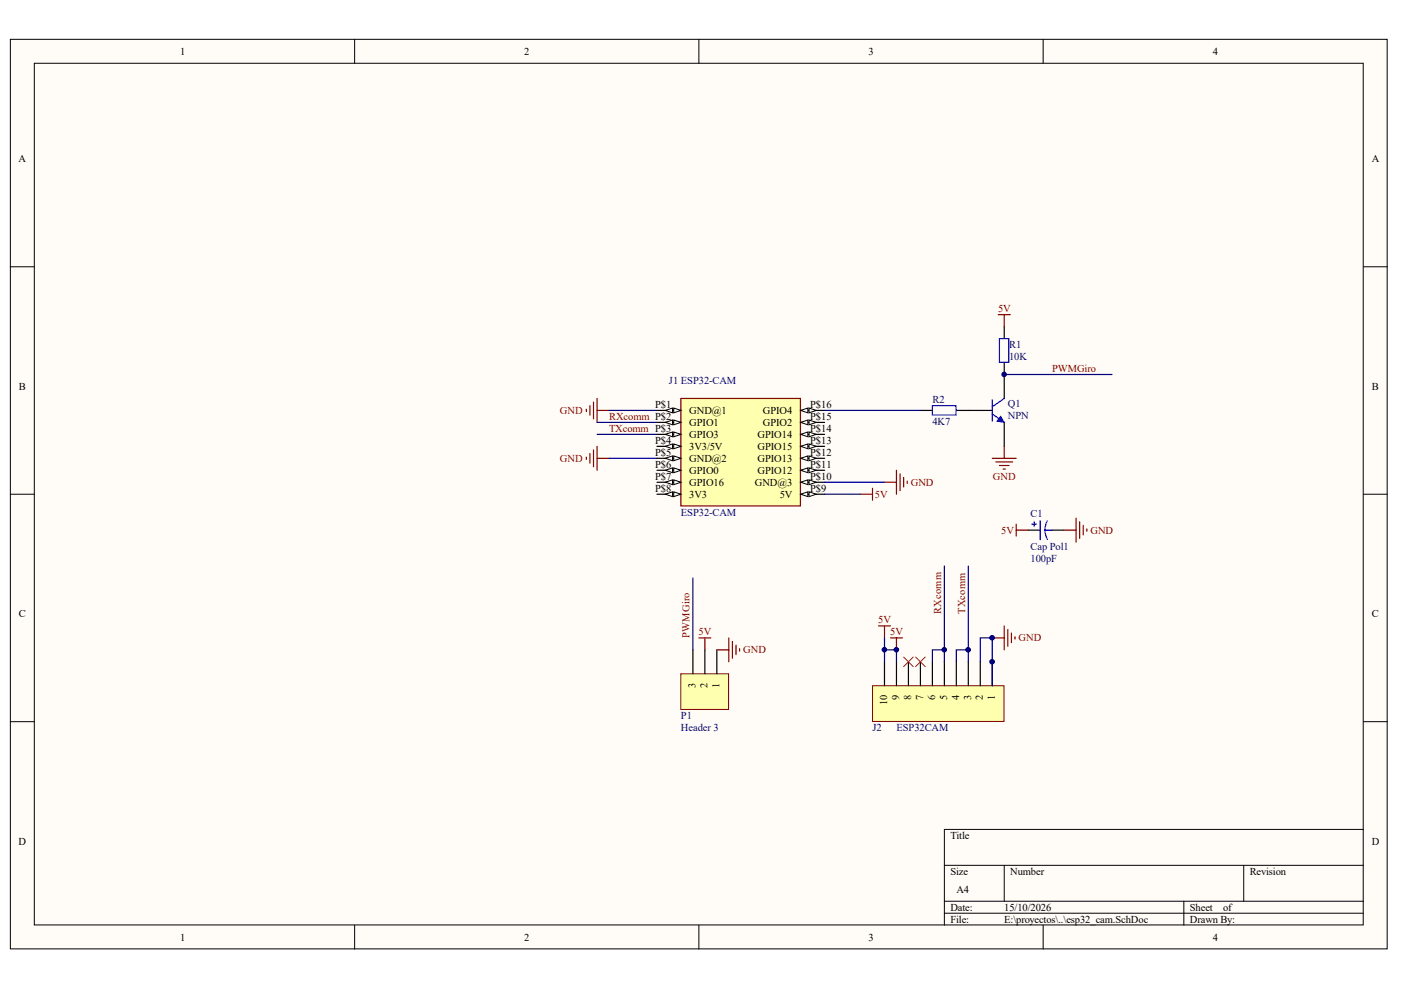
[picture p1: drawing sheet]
<svg xmlns="http://www.w3.org/2000/svg" width="297mm" height="210mm" viewBox="0 0 297 210" stroke-linecap="round" stroke-linejoin="round" font-family="sans-serif">
<g fill="#fffcf8" stroke="#000" stroke-width=".21">
<path d="M2.2 8.3h291.9v192.9h-291.9z"/>
<path d="M7.3 13.4h281.7v182.7h-281.7z"/>
</g>
<g fill="none" stroke="#000" stroke-width=".21">
<path d="M75.2 8.3v5.1M148.2 8.3v5.1M221.2 8.3v5.1M2.2 56.6h5.1M289.1 56.6h5.1M2.2 104.8h5.1M289.1 104.8h5.1M2.2 153h5.1M289.1 153h5.1M289.1 175.9h-88.9v20.3M75.2 196.2v5M148.2 196.2v5"/>
<path d="M200.2 183.5h88.9M200.2 191.1h88.9M200.2 193.6h88.9M212.9 183.5v7.6M221.2 196.2v5M251 191.1v5.1M263.7 183.5v7.6"/>
</g>
<path d="M144.3 84.5h25.4v22.8h-25.4z" fill="#ffffb0" stroke="#800000" stroke-width=".25"/>
<path d="M139.3 87h5.1" fill="none" stroke="#000" stroke-width=".25"/>
<g fill="#fffcf8" stroke="#000" stroke-width=".21">
<path d="M142.8 86.5l1.6 .5-1.6 .5z"/>
<path d="M141.1 87l1.5-.5v1z"/>
</g>
<path d="M139.3 89.6h5.1" fill="none" stroke="#000" stroke-width=".25"/>
<g fill="#fffcf8" stroke="#000" stroke-width=".21">
<path d="M142.8 89.1l1.6 .5-1.6 .5z"/>
<path d="M141.1 89.6l1.5-.5v1z"/>
</g>
<path d="M139.3 92.1h5.1" fill="none" stroke="#000" stroke-width=".25"/>
<g fill="#fffcf8" stroke="#000" stroke-width=".21">
<path d="M142.8 91.6l1.6 .5-1.6 .5z"/>
<path d="M141.1 92.1l1.5-.5v1z"/>
</g>
<path d="M139.3 94.6h5.1" fill="none" stroke="#000" stroke-width=".25"/>
<g fill="#fffcf8" stroke="#000" stroke-width=".21">
<path d="M142.8 94.1l1.6 .5-1.6 .5z"/>
<path d="M141.1 94.6l1.5-.5v1z"/>
</g>
<path d="M139.3 97.2h5.1" fill="none" stroke="#000" stroke-width=".25"/>
<g fill="#fffcf8" stroke="#000" stroke-width=".21">
<path d="M142.8 96.7l1.6 .5-1.6 .5z"/>
<path d="M141.1 97.2l1.5-.5v1z"/>
</g>
<path d="M139.3 99.7h5.1" fill="none" stroke="#000" stroke-width=".25"/>
<g fill="#fffcf8" stroke="#000" stroke-width=".21">
<path d="M142.8 99.2l1.6 .5-1.6 .5z"/>
<path d="M141.1 99.7l1.5-.5v1z"/>
</g>
<path d="M139.3 102.2h5.1" fill="none" stroke="#000" stroke-width=".25"/>
<g fill="#fffcf8" stroke="#000" stroke-width=".21">
<path d="M142.8 101.7l1.6 .5-1.6 .6z"/>
<path d="M141.1 102.2l1.5-.5v1.1z"/>
</g>
<path d="M139.3 104.8h5.1" fill="none" stroke="#000" stroke-width=".25"/>
<g fill="#fffcf8" stroke="#000" stroke-width=".21">
<path d="M142.8 104.3l1.6 .5-1.6 .5z"/>
<path d="M141.1 104.8l1.5-.5v1z"/>
</g>
<path d="M169.8 87h5" fill="none" stroke="#000" stroke-width=".25"/>
<g fill="#fffcf8" stroke="#000" stroke-width=".21">
<path d="M169.8 87l1.5-.5v1z"/>
<path d="M171.5 86.5l1.6 .5-1.6 .5z"/>
</g>
<path d="M169.8 89.6h5" fill="none" stroke="#000" stroke-width=".25"/>
<g fill="#fffcf8" stroke="#000" stroke-width=".21">
<path d="M169.8 89.6l1.5-.5v1z"/>
<path d="M171.5 89.1l1.6 .5-1.6 .5z"/>
</g>
<path d="M169.8 92.1h5" fill="none" stroke="#000" stroke-width=".25"/>
<g fill="#fffcf8" stroke="#000" stroke-width=".21">
<path d="M169.8 92.1l1.5-.5v1z"/>
<path d="M171.5 91.6l1.6 .5-1.6 .5z"/>
</g>
<path d="M169.8 94.6h5" fill="none" stroke="#000" stroke-width=".25"/>
<g fill="#fffcf8" stroke="#000" stroke-width=".21">
<path d="M169.8 94.6l1.5-.5v1z"/>
<path d="M171.5 94.1l1.6 .5-1.6 .5z"/>
</g>
<path d="M169.8 97.2h5" fill="none" stroke="#000" stroke-width=".25"/>
<g fill="#fffcf8" stroke="#000" stroke-width=".21">
<path d="M169.8 97.2l1.5-.5v1z"/>
<path d="M171.5 96.7l1.6 .5-1.6 .5z"/>
</g>
<path d="M169.8 99.7h5" fill="none" stroke="#000" stroke-width=".25"/>
<g fill="#fffcf8" stroke="#000" stroke-width=".21">
<path d="M169.8 99.7l1.5-.5v1z"/>
<path d="M171.5 99.2l1.6 .5-1.6 .5z"/>
</g>
<path d="M169.8 102.2h5" fill="none" stroke="#000" stroke-width=".25"/>
<g fill="#fffcf8" stroke="#000" stroke-width=".21">
<path d="M169.8 102.2l1.5-.5v1.1z"/>
<path d="M171.5 101.7l1.6 .5-1.6 .6z"/>
</g>
<path d="M169.8 104.8h5" fill="none" stroke="#000" stroke-width=".25"/>
<g fill="#fffcf8" stroke="#000" stroke-width=".21">
<path d="M169.8 104.8l1.5-.5v1z"/>
<path d="M171.5 104.3l1.6 .5-1.6 .5z"/>
</g>
<path d="M186.3 132.7h2.5M187.5 132.7v2.5M210.4 135.2h2.5M212.9 132.7v5.1M213.7 133.5v3.5M214.4 134.2v2.1M215.2 135v.5" fill="none" stroke="#800000" stroke-width=".25"/>
<path d="M185 145.4h27.9v7.6h-27.9z" fill="#ffffb0" stroke="#800000" stroke-width=".21"/>
<path d="M187.5 140.3v5.1M190.1 140.3v5.1M192.6 140.3v5.1M195.1 140.3v5.1M197.7 140.3v5.1M200.2 140.3v5.1M202.8 140.3v5.1M205.3 140.3v5.1M207.8 140.3v5.1M210.4 140.3v5.1" fill="none" stroke="#000" stroke-width=".25"/>
<path d="M129.1 87h10.2M129.1 97.2h10.2M174.8 104.8h7.7M174.8 102.2h12.7M187.5 137.8h2.6v2.5M187.5 135.2v5.1M200.2 137.8h-2.5v2.5M200.2 120v20.3M205.3 137.8h-2.5v2.5M205.3 120v20.3M207.8 140.3v-5.1h2.6v10.2" fill="none" stroke="#000080" stroke-width=".25"/>
<g fill="none" stroke="#800000" stroke-width=".25">
<path d="M124.3 86.8v.5M124.3 96.9v.5M125.1 86v2M125.1 96.2v2M125.8 85.2v3.6M125.8 95.4v3.5M126.6 84.5v5.1M126.6 94.6v5.1M126.6 87h2.5M126.6 97.2h2.5M190.1 99.7v5.1M182.5 104.8h2.5"/>
<path d="M185 103.5v2.6M187.5 102.2h2.6M190.8 100.5v3.5M191.6 101.2v2.1M192.4 102v.5"/>
</g>
<path d="M144.3 142.9h10.2v7.5h-10.2z" fill="#ffffb0" stroke="#800000" stroke-width=".21"/>
<path d="M212.9 69.3v2.5M212.9 76.9v7.6M195.1 87h2.6M202.8 87h7.6M212.9 89.6v5M218 112.4h2.5M223.1 112.4h2.5M146.9 137.8v5.1M149.4 137.8v5.1M152 137.8v5.1" fill="none" stroke="#000" stroke-width=".25"/>
<path d="M211.9 71.8h2v5h-2zM197.7 86h5v2h-5zM210.4 87.8l2.5 1.8M210.4 84.7v4.6M212.9 84.5l-2.5 1.8M218.8 111.1h1M219.3 110.6v1M220.5 110.4v4M221.5 112.4h1.6M221.5 112.4l.1 .8 .5 1.2M222.1 110.4l-.5 1.2-.1 .8" fill="none" stroke="#00f" stroke-width=".25"/>
<g fill="none" stroke="#800000" stroke-width=".25">
<path d="M211.6 66.7h2.6M212.9 66.7v2.6M210.4 97.2h5.1M211.1 97.9h3.6M211.9 98.7h2M212.7 99.5h.5M212.9 94.6v2.6M215.5 112.4h2.5M215.5 111.1v2.6M225.6 112.4h2.5M228.1 109.9v5M228.9 110.6v3.6"/>
<path d="M229.7 111.4v2M230.4 112.1v.6M148.2 135.2h2.5M149.4 135.2v2.6M152 137.8h2.5M154.5 135.2v5.1M155.3 136v3.6M156 136.8v2M156.8 137.5v.5M188.8 135.2h2.5M190.1 135.2v2.6"/>
</g>
<path d="M212.9 79.4h22.9M126.6 92.1h12.7M126.6 89.6h12.7M174.8 87h20.3M146.9 122.6v15.2" fill="none" stroke="#000080" stroke-width=".25"/>
<path d="M191.6 139.3l2 2M193.6 139.3l-2 2M194.1 139.3l2.1 2M196.2 139.3l-2.1 2" fill="none" stroke="#f00" stroke-width=".21"/>
<path d="M212.2 88.3l.7 1.3-1.5-.3z" fill="#00f" stroke="#00f" stroke-width=".21"/>
<g fill="#000080" stroke="#000080" stroke-width=".21">
<circle cx="187.5" cy="137.8" r=".48"/>
<circle cx="190" cy="137.8" r=".48"/>
<circle cx="200.2" cy="137.8" r=".48"/>
<circle cx="205.3" cy="137.8" r=".49"/>
<circle cx="210.3" cy="140.3" r=".49"/>
<circle cx="210.3" cy="135.2" r=".49"/>
<circle cx="212.9" cy="79.4" r=".48"/>
</g>
<g font-size="2.2">
<text x="38.2" y="11.6">1</text>
<text x="111.2" y="11.6">2</text>
<text x="184.2" y="11.6">3</text>
<text x="257.1" y="11.6">4</text>
<text x="3.9" y="34.4">A</text>
<text x="290.8" y="34.4">A</text>
<text x="4" y="82.7">B</text>
<text x="290.9" y="82.7">B</text>
<text x="138.9" y="86.5">P$1</text>
<text x="146.1" y="87.7">GND@1</text>
<text x="161.7" y="87.7">GPIO4</text>
<text x="171.8" y="86.5">P$16</text>
<text x="171.8" y="89">P$15</text>
<text x="138.9" y="94.1">P$4</text>
<text x="146.1" y="90.3">GPIO1</text>
<text x="146.1" y="92.8">GPIO3</text>
<text x="146.1" y="95.4">3V3/5V</text>
<text x="160.6" y="92.8">GPIO14</text>
<text x="160.6" y="95.4">GPIO15</text>
<text x="161.7" y="90.3">GPIO2</text>
<text x="171.8" y="91.5">P$14</text>
<text x="171.8" y="94.1">P$13</text>
<text x="138.9" y="96.6">P$5</text>
<text x="138.9" y="99.2">P$6</text>
<text x="138.9" y="101.7">P$7</text>
<text x="146.1" y="97.9">GND@2</text>
<text x="146.1" y="100.4">GPIO0</text>
<text x="160.6" y="97.9">GPIO13</text>
<text x="160.6" y="100.4">GPIO12</text>
<text x="171.8" y="96.6">P$12</text>
<text x="171.8" y="99.2">P$11</text>
<text x="171.8" y="101.7">P$10</text>
<text x="138.9" y="104.2">P$8</text>
<text x="146.1" y="103">GPIO16</text>
<text x="146.1" y="105.5">3V3</text>
<text x="160" y="103">GND@3</text>
<text x="165.3" y="105.5">5V</text>
<text x="171.8" y="104.2">P$9</text>
<text x="4" y="130.9">C</text>
<text x="290.9" y="130.9">C</text>
<text x="147.5" y="145.8" transform="rotate(-90 147.5 145.8)">3</text>
<text x="150" y="145.8" transform="rotate(-90 150 145.8)">2</text>
<text x="152.6" y="145.8" transform="rotate(-90 152.6 145.8)">1</text>
<text x="188.1" y="149.5" transform="rotate(-90 188.1 149.5)">10</text>
<text x="190.6" y="148.3" transform="rotate(-90 190.6 148.3)">9</text>
<text x="193.2" y="148.3" transform="rotate(-90 193.2 148.3)">8</text>
<text x="195.7" y="148.3" transform="rotate(-90 195.7 148.3)">7</text>
<text x="198.3" y="148.3" transform="rotate(-90 198.3 148.3)">6</text>
<text x="200.8" y="148.3" transform="rotate(-90 200.8 148.3)">5</text>
<text x="203.3" y="148.3" transform="rotate(-90 203.3 148.3)">4</text>
<text x="205.9" y="148.3" transform="rotate(-90 205.9 148.3)">3</text>
<text x="208.4" y="148.3" transform="rotate(-90 208.4 148.3)">2</text>
<text x="210.9" y="148.3" transform="rotate(-90 210.9 148.3)">1</text>
<text x="3.9" y="179.1">D</text>
<text x="201.5" y="177.8">Title</text>
<text x="290.8" y="179.1">D</text>
<text x="201.5" y="185.5">Size</text>
<text x="214.2" y="185.5">Number</text>
<text x="265" y="185.5">Revision</text>
<text x="202.8" y="189.3">A4</text>
<text x="201.5" y="193.1">Date:</text>
<text x="201.5" y="195.6">File:</text>
<text x="212.9" y="193.1">15/10/2026</text>
<text x="212.9" y="195.6">E:\proyectos\..\esp32_cam.SchDoc</text>
<text x="252.3" y="193.1">Sheet</text>
<text x="252.3" y="195.6">Drawn By:</text>
<text x="259.3" y="193.1">of</text>
<text x="38.2" y="199.4">1</text>
<text x="111.2" y="199.4">2</text>
<text x="184.2" y="199.4">3</text>
<text x="257.1" y="199.4">4</text>
</g>
<g font-size="2.2" fill="#800000">
<text x="211.6" y="66.2">5V</text>
<text x="223.1" y="78.9">PWMGiro</text>
<text x="118.7" y="87.7">GND</text>
<text x="129.1" y="89">RXcomm P$2</text>
<text x="129.1" y="91.5">TXcomm P$3</text>
<text x="118.7" y="97.9">GND</text>
<text x="210.5" y="101.7">GND</text>
<text x="185.5" y="105.5">5V</text>
<text x="193.1" y="103">GND</text>
<text x="212.3" y="113.1">5V</text>
<text x="231.2" y="113.1">GND</text>
<text x="199.5" y="130.2" transform="rotate(-90 199.5 130.2)">RXcomm</text>
<text x="204.6" y="130.2" transform="rotate(-90 204.6 130.2)">TXcomm</text>
<text x="146.2" y="135.2" transform="rotate(-90 146.2 135.2)">PWMGiro</text>
<text x="148.1" y="134.7">5V</text>
<text x="186.2" y="132.2">5V</text>
<text x="188.7" y="134.7">5V</text>
<text x="216" y="136">GND</text>
<text x="157.6" y="138.5">GND</text>
</g>
<g font-size="2.2" fill="#000080">
<text x="213.9" y="73.8">R1</text>
<text x="213.9" y="76.3">10K</text>
<text x="141.8" y="81.4">J1 ESP32-CAM</text>
<text x="197.7" y="85.5">R2</text>
<text x="213.7" y="86.2">Q1</text>
<text x="213.7" y="88.8">NPN</text>
<text x="197.7" y="90">4K7</text>
<text x="144.4" y="109.3">ESP32-CAM</text>
<text x="218.5" y="109.6">C1</text>
<text x="218.5" y="119.2">100pF</text>
<text x="218.5" y="116.7">Cap Pol1</text>
<text x="144.4" y="152.5">P1</text>
<text x="144.4" y="155">Header 3</text>
<text x="185" y="155">J2</text>
<text x="190.1" y="155">ESP32CAM</text>
</g>
</svg>
